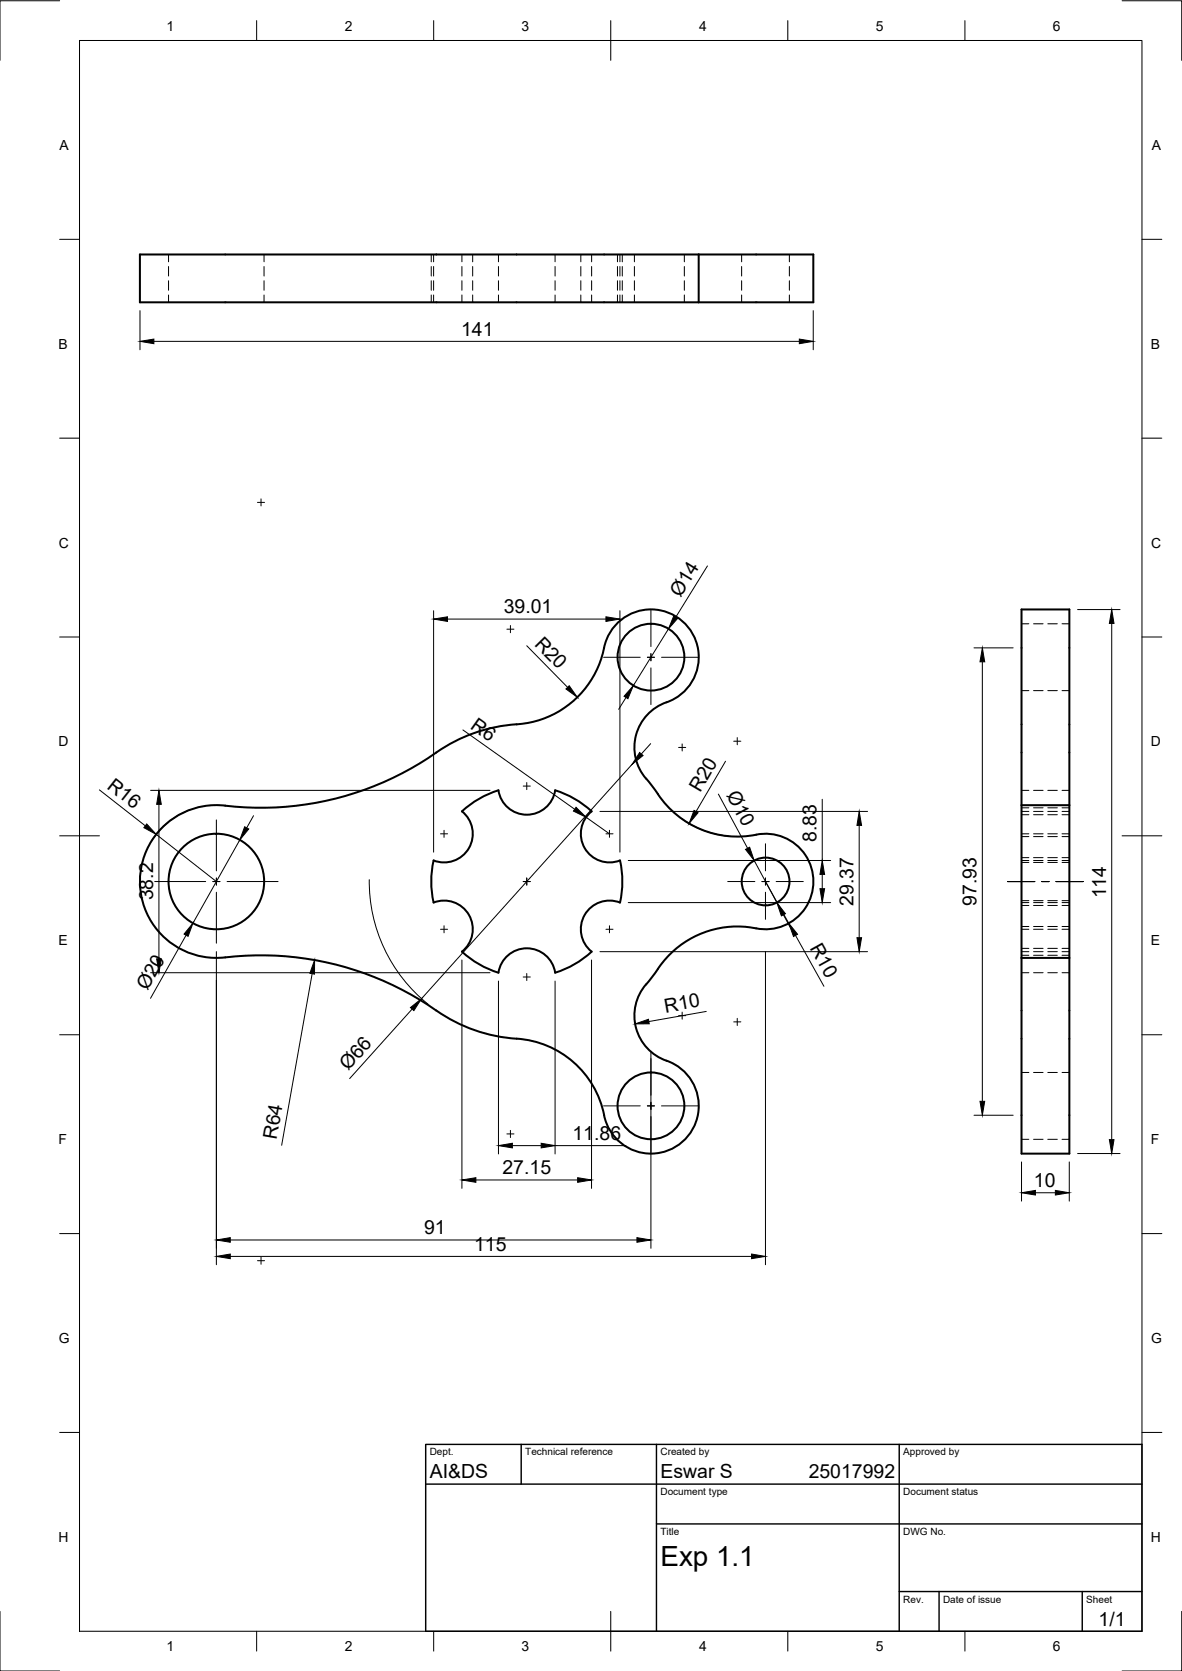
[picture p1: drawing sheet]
<svg xmlns="http://www.w3.org/2000/svg" width="297mm" height="420mm" viewBox="0 0 297 420" stroke-linecap="round" stroke-linejoin="round" font-family="sans-serif">
<!-- layer: Visible -->
<g fill="none" stroke="#000" stroke-width=".51">
<path d="M175.6 64h-140.4v12h140.4M175.6 64h28.8v12h-28.8M175.6 64v12M129.8 182.1a24.2 24.2 0 0 0 22.3-20.5 12 12 0 0 1 20.3-4.5 12 12 0 0 1-5.9 19.9 12.1 12.1 0 0 0-3.2 19.8l.4 .6a29.3 29.3 0 0 0 10.2 10.1 24.5 24.5 0 0 0 17.3 2.2 12 12 0 0 1 13.2 12.5 12 12 0 0 1-14.4 11.2M129.8 182.1a40.8 40.8 0 0 0-22.3 8.5 76.8 76.8 0 0 1-50.9 12M56.6 202.6a19.2 19.2 0 0 0-21.4 19 19.2 19.2 0 0 0 21.4 19.1 76.7 76.7 0 0 1 53 13.4M109 216.3a24 24 0 0 0 0 10.6M148.7 204a7.2 7.2 0 0 0-1.8 9.2 7.2 7.2 0 0 0 8.9 3.2 23.8 23.8 0 0 1 0 10.5 7.2 7.2 0 0 0-8.9 3.1 7.2 7.2 0 0 0 1.8 9.3M148.7 204a23.8 23.8 0 0 0-9.2-5.3 7.2 7.2 0 0 1-7.1 6.2 7.2 7.2 0 0 1-7.1-6.2 23.8 23.8 0 0 0-9.2 5.3 7.2 7.2 0 0 1 1.7 9.2 7.2 7.2 0 0 1-8.8 3.2M256.7 202.5v-49.3h12v49.3M256.7 202.5v38.4M256.7 202.5h12"/>
<path d="M268.7 202.5v38.4M109 226.9a7.2 7.2 0 0 1 8.8 3.1 7.2 7.2 0 0 1-1.7 9.3 23.8 23.8 0 0 0 9.2 5.3 7.2 7.2 0 0 1 7.1-6.2 7.2 7.2 0 0 1 7.1 6.2 24 24 0 0 0 9.2-5.3M190 233.4a24 24 0 0 0-24.7 10.2M109.7 254.1a40.7 40.7 0 0 0 21.9 7.2 24 24 0 0 1 20.2 19.1M165.3 243.6l-1.2 1.7a20.5 20.5 0 0 0-4.2 6.9 12.2 12.2 0 0 0 8.8 15 12 12 0 0 1 2.3 20.3 12 12 0 0 1-19.2-7.1M256.7 240.9v49.2h12v-49.2M256.7 240.9h12"/>
<circle cx="163.6" cy="165.2" r="8.4"/>
<circle cx="54.4" cy="221.6" r="12"/>
<circle cx="192.4" cy="221.6" r="6"/>
<circle cx="163.6" cy="278.1" r="8.4"/>
</g>
<!-- layer: Hidden -->
<g fill="none" stroke="#000" stroke-width=".25">
<path d="M42.4 64v1.8M42.4 67v2.4M42.4 70.6v2.4M42.4 74.2v1.8M66.4 64v1.8M66.4 67v2.4M66.4 70.6v2.4M66.4 74.2v1.8M108.4 64v1.8M108.4 67v2.4M108.4 70.6v2.4M108.4 74.2v1.8"/>
<path d="M109 64v1.8M109 67v2.4M109 70.6v2.4M109 74.2v1.8M116.1 64v1.8M116.1 67v2.4M116.1 70.6v2.4M116.1 74.2v1.8M118.8 64v1.8M118.8 67v2.4M118.8 70.6v2.4M118.8 74.2v1.8"/>
<path d="M125.3 64v1.8M125.3 67v2.4M125.3 70.6v2.4M125.3 74.2v1.8M139.5 64v1.8M139.5 67v2.4M139.5 70.6v2.4M139.5 74.2v1.8M146 64v1.8M146 67v2.4M146 70.6v2.4M146 74.2v1.8"/>
<path d="M148.7 64v1.8M148.7 67v2.4M148.7 70.6v2.4M148.7 74.2v1.8M155.2 64v1.8M155.2 67v2.4M155.2 70.6v2.4M155.2 74.2v1.8M155.8 64v1.8M155.8 67v2.4M155.8 70.6v2.4M155.8 74.2v1.8"/>
<path d="M156.4 64v1.8M156.4 67v2.4M156.4 70.6v2.4M156.4 74.2v1.8M159.4 64v1.8M159.4 67v2.4M159.4 70.6v2.4M159.4 74.2v1.8M172 64v1.8M172 67v2.4M172 70.6v2.4M172 74.2v1.8"/>
<path d="M186.4 64v1.8M186.4 67v2.4M186.4 70.6v2.4M186.4 74.2v1.8M198.4 64v1.8M198.4 67v2.4M198.4 70.6v2.4M198.4 74.2v1.8M256.7 156.8h1.9M259.7 156.8h2.4M263.3 156.8h2.4M266.9 156.8h1.8"/>
<path d="M256.7 173.7h1.9M259.7 173.7h2.4M263.3 173.7h2.4M266.9 173.7h1.8M256.7 198.7h1.9M259.7 198.7h2.4M263.3 198.7h2.4M266.9 198.7h1.8M256.7 216.4h1.9M256.7 204h1.9M256.7 215.6h1.9M256.7 209.7h1.9"/>
<path d="M256.7 216.9h1.9M256.7 204.9h1.9M256.7 203.1h1.9M256.7 210.4h1.9M259.7 216.4h2.4M259.7 204h2.4M259.7 215.6h2.4M259.7 209.7h2.4M259.7 216.9h2.4M259.7 204.9h2.4M259.7 203.1h2.4M259.7 210.4h2.4"/>
<path d="M263.3 216.4h2.4M263.3 204h2.4M263.3 215.6h2.4M263.3 209.7h2.4M263.3 216.9h2.4M263.3 204.9h2.4M263.3 203.1h2.4M263.3 210.4h2.4M266.9 216.4h1.8M266.9 204h1.8M266.9 215.6h1.8M266.9 209.7h1.8"/>
<path d="M266.9 216.9h1.8M266.9 204.9h1.8M266.9 203.1h1.8M266.9 210.4h1.8M256.7 239.3h1.9M256.7 226.9h1.9M256.7 227.7h1.9M256.7 233.7h1.9M256.7 238.5h1.9M256.7 226.5h1.9M256.7 233h1.9M259.7 239.3h2.4"/>
<path d="M259.7 226.9h2.4M259.7 227.7h2.4M259.7 233.7h2.4M259.7 238.5h2.4M259.7 226.5h2.4M259.7 233h2.4M263.3 239.3h2.4M263.3 226.9h2.4M263.3 227.7h2.4M263.3 233.7h2.4M263.3 238.5h2.4M263.3 226.5h2.4"/>
<path d="M263.3 233h2.4M266.9 239.3h1.8M266.9 226.9h1.8M266.9 227.7h1.8M266.9 233.7h1.8M266.9 238.5h1.8M266.9 226.5h1.8M266.9 233h1.8M256.7 244.6h1.9M256.7 240.2h1.9M259.7 244.6h2.4M259.7 240.2h2.4"/>
<path d="M263.3 244.6h2.4M263.3 240.2h2.4M266.9 244.6h1.8M266.9 240.2h1.8M256.7 269.7h1.9M259.7 269.7h2.4M263.3 269.7h2.4M266.9 269.7h1.8M256.7 286.5h1.9M259.7 286.5h2.4M263.3 286.5h2.4M266.9 286.5h1.8"/>
</g>
<!-- layer: BORDER -->
<g fill="none" stroke="#000" stroke-width=".25">
<path d="M15 .2h-15v15M20 10.2h267v400h-267zM64.5 5.2v5M109 5.2v5M153.5 5.2v10M198 5.2v5M242.5 5.2v5M282 .2h15v15M15 60.2h5M287 60.2h5M15 110.2h5M287 110.2h5"/>
<path d="M15 160.2h5M287 160.2h5M15 210.2h10M282 210.2h10M15 260.2h5M287 260.2h5M15 310.2h5M287 310.2h5M15 360.2h5M287 360.2h5M0 405.2v15h15M64.5 410.2v5"/>
<path d="M109 410.2v5M153.5 405.2v10M198 410.2v5M242.5 410.2v5M297 405.2v15h-15"/>
</g>
<!-- layer: TITLEBLOCK -->
<path d="M107 363.2h180v47h-180zM107 373.2h180M131 363.2v10M165 363.2v47M226 363.2v47M165 383.2h122M226 400.2h61M236 400.2v10M272 400.2v10" fill="none" stroke="#000" stroke-width=".36"/>
<!-- layer: Smart Centers -->
<g fill="none" stroke="#000" stroke-width=".25">
<path d="M64.7 126.3h1.8M65.6 125.4v1.8M127.4 158.2h1.8M128.3 157.3v1.8M163.6 153.4v9.2M151.7 165.3h9.2M162.7 165.3h1.8M163.6 164.4v1.8M163.6 167.9v9.3M166.2 165.3h9.3M131.5 197.7h1.8M132.4 196.8v1.7"/>
<path d="M170.5 187.9h1.8M171.4 187v1.8M184.4 186.4h1.8M185.3 185.5v1.8M54.4 206.2v12.8M110.7 209.7h1.8M111.6 208.8v1.7M152.3 209.7h1.8M153.2 208.8v1.7M192.4 212.2v6.8M38.9 221.7h12.8M53.5 221.7h1.8"/>
<path d="M54.4 220.8v1.7M54.4 224.3v12.9M57.1 221.7h12.8M110.7 233.7h1.8M111.6 232.8v1.7M131.5 221.7h1.8M132.4 220.8v1.7M152.3 233.7h1.8M153.2 232.8v1.7M182.9 221.7h6.8M191.5 221.7h1.8M192.4 220.8v1.7"/>
<path d="M192.4 224.3v6.9M195.1 221.7h6.8M253.2 221.7h6.8M261.8 221.7h1.8M265.4 221.7h6.8M131.5 245.7h1.8M132.4 244.8v1.7M170.5 255.4h1.8M171.4 254.5v1.8M184.4 256.9h1.8M185.3 256.1v1.8M151.7 278.1h9.2"/>
<path d="M162.7 278.1h1.8M163.6 266.1v9.3M163.6 277.2v1.8M166.2 278.1h9.3M127.4 285.1h1.8M128.3 284.2v1.8M163.6 280.7v9.3M64.7 317h1.8M65.6 316.1v1.8"/>
</g>
<!-- layer: FD_Dimensions -->
<g fill="none" stroke="#000" stroke-width=".25">
<path d="M35.2 78.1v9.8M204.4 78.1v9.8M38.7 85.8h162.2M109 153.6v60.7M112.5 155.7h39.8M155.8 153.6v60.7M168 158.1l-8.8 14.3M177.8 142.3l-8 12.9M270.8 153.3h10.7M279.4 156.8v129.8M132.4 162.4l10.2 10.4M157.3 175.4l-1.8 3"/>
<path d="M244.8 162.9h9.8M246.9 166.4v110.5M25 198.6l11.5 9M37.8 198.7h85.3M116.3 183.5l28.1 20M158.8 192.2l-52.9 58.9M163.5 187l-2.3 2.6M180.5 199.7l7.4 13.6M182.3 191.4l-7.4 12.6M39.3 209.8l15.1 11.9M39.9 202.2v38.9M47.9 203.6a19.2 19.2 0 0 0-9.8 7.9"/>
<path d="M60.3 211.2l-11.8 20.9M63.7 205.1l-1.7 3.1M147.3 205.5l5.9 4.2M150.8 204h67.2M157.9 216.4h50.8M171.4 205.9a24 24 0 0 0 11.8 4.4M189.5 216.4l5.7 10.5M206.6 201v15.4M206.6 219.9v3.6M215.9 207.5v28.3M46.8 235.2l-9 15.8M54.4 239.3v78.7"/>
<path d="M92.8 221.2a39.6 39.6 0 0 0 14.7 31.3M150.8 239.3h67.2M157.9 226.9h50.8M192.4 239.3v78.7M192.4 221.7l5.8 10.4M196.9 230l1.6 3.1M199.9 235.2l7.2 12.8M37.8 244.6h85.3M78.4 244.8l-7.6 43.2M103.6 253.7l-15.7 17.5M116.1 241.4v57.4M125.3 246.7v43.5"/>
<path d="M139.5 246.7v43.5M148.7 241.4v57.4M177.5 254.3l-14.4 2.6M163.6 264.6v49.3M119.6 296.7h25.6M128.8 288.1h7.2M139.5 288.1h17.8M244.8 280.4h9.8M256.7 292.2v9.8M260.2 299.9h5M268.7 292.2v9.8M270.8 290h10.7"/>
<path d="M57.9 315.9h131M57.9 311.8h102.2"/>
</g>
<g fill="#000" stroke="#000" stroke-width=".25">
<path d="M35.2 85.8l3.5-.5v1.1zM200.9 85.3l3.5 .5-3.5 .6zM109 155.7l3.5-.6v1.2zM152.3 155.1l3.5 .6-3.5 .6zM169.3 154.8l1 .6-2.3 2.7zM279.4 153.3l.6 3.5h-1.2zM142.2 173.2l.8-.8 2.1 2.9zM159.2 172.4l-1.4 3.3-1-.6zM246.9 162.9l.6 3.5h-1.2zM160.7 189.2l.9 .8-2.8 2.2zM36.9 207.2l2.4 2.6-3.1-1.7zM39.9 198.7l.6 3.5h-1.1z"/>
<path d="M61.5 207.9l1 .5-2.2 2.8zM144.8 203l2.5 2.5-3.2-1.6zM174.4 203.8l1 .5-2.2 2.8zM187.3 213.6l1.1-.6 1.1 3.4zM206.6 216.4l.6 3.5h-1.1zM215.9 204l.6 3.5h-1.2zM48.5 232.1l-1.2 3.3-1.1-.5zM195.2 226.9l2.2 2.8-1 .6zM198.2 232.1l2.2 2.8-1 .6zM206.1 223.5h1.1l-.6 3.4zM215.3 235.8h1.2l-.6 3.5zM39.4 241.1h1.1l-.6 3.5z"/>
<path d="M79.1 241.4l-.1 3.5-1.1-.2zM103.1 253.3l2.8-2.2-1.9 3zM159.6 257.5l3.4-1.2 .2 1.1zM246.3 276.9h1.2l-.6 3.5zM116.1 296.7l3.5-.6v1.2zM125.3 288.1l3.5-.6v1.1zM136 287.5l3.5 .6-3.5 .5zM145.2 296.1l3.5 .6-3.5 .6zM256.7 299.9l3.5-.6v1.2zM265.2 299.3l3.5 .6-3.5 .6zM278.8 286.6h1.2l-.6 3.4zM54.4 315.9l3.5-.6v1.2z"/>
<path d="M54.4 311.8l3.5-.6v1.2zM160.1 311.2l3.5 .6-3.5 .6zM188.9 315.3l3.5 .6-3.5 .6z"/>
</g>
<text font-size="7" x="166" y="393.7">Exp 1.1</text>
<g font-size="4.9">
<text x="115.9" y="84.4">141</text>
<text x="126.6" y="154.2">39.01</text>
<text x="171" y="150.3" transform="rotate(-58 171 150.3)">Ø14</text>
<text x="134.1" y="162.1" transform="rotate(45 134.1 162.1)">R20</text>
<text x="118" y="182.9" transform="rotate(35 118 182.9)">R6</text>
<text x="26.7" y="198.1" transform="rotate(38 26.7 198.1)">R16</text>
<text x="175.9" y="199.4" transform="rotate(-60 175.9 199.4)">R20</text>
<text x="182.5" y="200" transform="rotate(62 182.5 200)">Ø10</text>
<text x="205.2" y="211.7" transform="rotate(-90 205.2 211.7)">8.83</text>
<text x="38.5" y="226.4" transform="rotate(-90 38.5 226.4)">38.2</text>
<text x="214.5" y="227.7" transform="rotate(-90 214.5 227.7)">29.37</text>
<text x="245.4" y="227.8" transform="rotate(-90 245.4 227.8)">97.93</text>
<text x="278" y="225.9" transform="rotate(-90 278 225.9)">114</text>
<text x="203.4" y="238.4" transform="rotate(61 203.4 238.4)">R10</text>
<text x="37.1" y="249.2" transform="rotate(-61 37.1 249.2)">Ø20</text>
<text x="167.3" y="254.6" transform="rotate(-10 167.3 254.6)">R10</text>
<text x="87.5" y="269.3" transform="rotate(-48 87.5 269.3)">Ø66</text>
<text x="69.5" y="286.7" transform="rotate(-80 69.5 286.7)">R64</text>
<text x="143.9" y="286.6">11.86</text>
<text x="126.3" y="295.3">27.15</text>
<text x="259.8" y="298.4">10</text>
<text x="106.6" y="310.3">91</text>
<text x="119.1" y="314.5">115</text>
<text x="108" y="371.7">AI&amp;DS</text>
<text x="166" y="371.7">Eswar S</text>
<text x="203.2" y="371.7">25017992</text>
<text x="276.1" y="408.8">1/1</text>
</g>
<g font-size="3.5">
<text x="41.9" y="7.7">1</text>
<text x="86.6" y="7.7">2</text>
<text x="131.1" y="7.7">3</text>
<text x="175.7" y="7.7">4</text>
<text x="220.1" y="7.7">5</text>
<text x="264.6" y="7.7">6</text>
<text x="15" y="37.7">A</text>
<text x="289.5" y="37.7">A</text>
<text x="14.7" y="87.7">B</text>
<text x="289.2" y="87.7">B</text>
<text x="14.8" y="137.7">C</text>
<text x="289.3" y="137.7">C</text>
<text x="14.7" y="187.7">D</text>
<text x="289.2" y="187.7">D</text>
<text x="14.7" y="237.7">E</text>
<text x="289.2" y="237.7">E</text>
<text x="14.7" y="287.7">F</text>
<text x="289.2" y="287.7">F</text>
<text x="14.8" y="337.7">G</text>
<text x="289.3" y="337.7">G</text>
<text x="14.7" y="387.7">H</text>
<text x="289.2" y="387.7">H</text>
<text x="41.9" y="415.2">1</text>
<text x="86.6" y="415.2">2</text>
<text x="131.1" y="415.2">3</text>
<text x="175.7" y="415.2">4</text>
<text x="220.1" y="415.2">5</text>
<text x="264.6" y="415.2">6</text>
</g>
<g font-size="2.5">
<text x="108" y="366">Dept.</text>
<text x="132" y="366">Technical reference</text>
<text x="166" y="366">Created by</text>
<text x="227" y="366">Approved by</text>
<text x="166" y="376">Document type</text>
<text x="227" y="376">Document status</text>
<text x="166" y="386">Title</text>
<text x="227" y="386">DWG No.</text>
<text x="227" y="403">Rev.</text>
<text x="237" y="403">Date of issue</text>
<text x="273" y="403">Sheet</text>
</g>
</svg>
